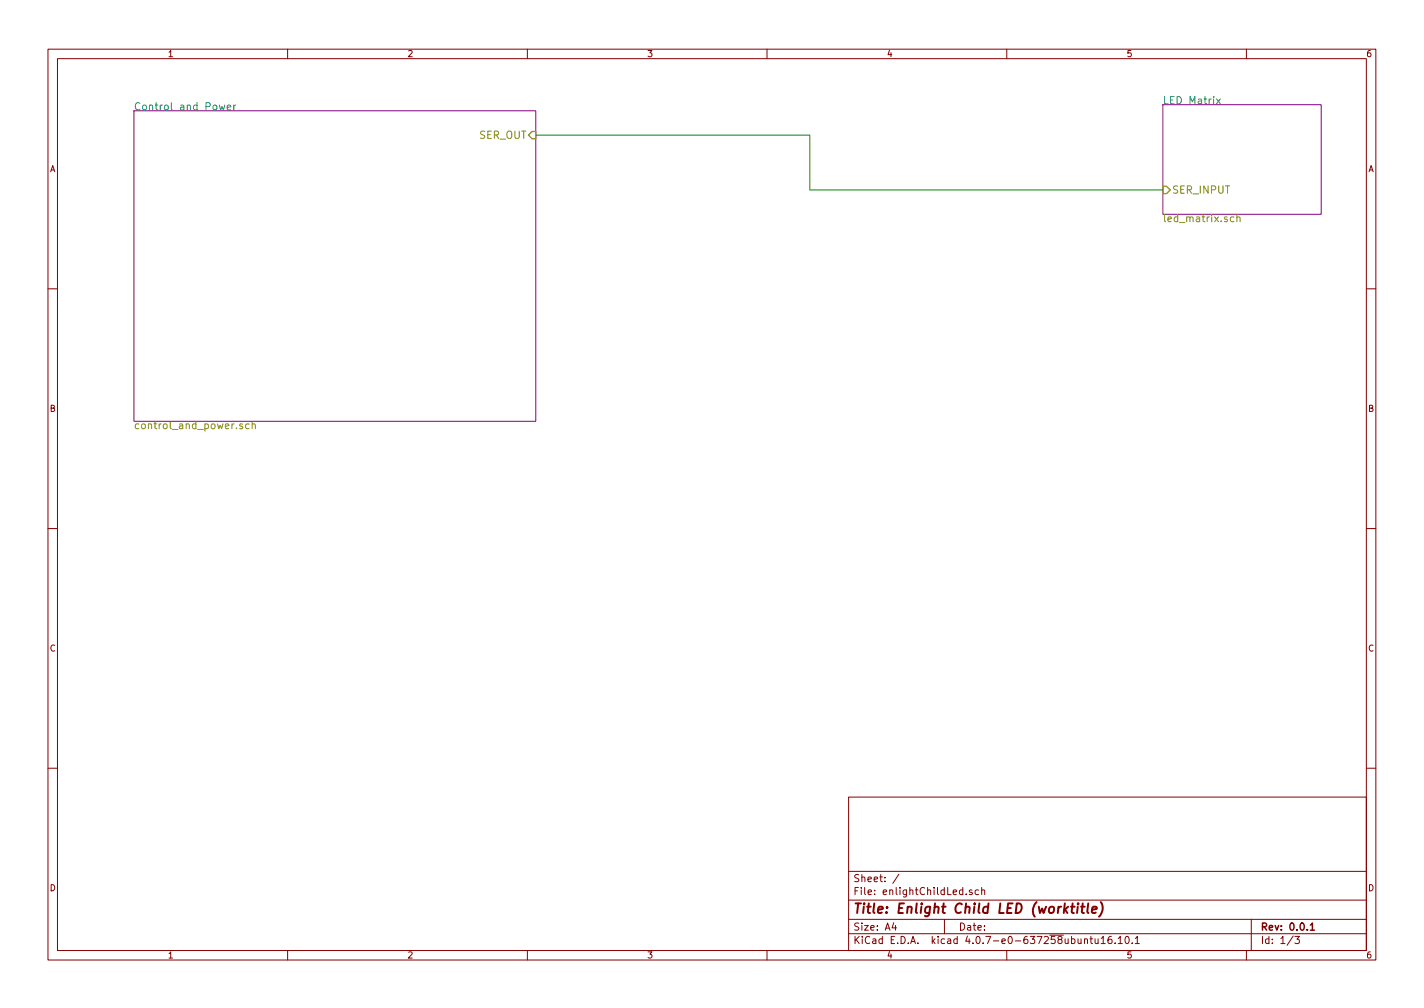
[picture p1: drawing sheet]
EESchema Schematic File Version 2
LIBS:power
LIBS:device
LIBS:transistors
LIBS:conn
LIBS:linear
LIBS:regul
LIBS:74xx
LIBS:cmos4000
LIBS:adc-dac
LIBS:memory
LIBS:xilinx
LIBS:microcontrollers
LIBS:dsp
LIBS:microchip
LIBS:analog_switches
LIBS:motorola
LIBS:texas
LIBS:intel
LIBS:audio
LIBS:interface
LIBS:digital-audio
LIBS:philips
LIBS:display
LIBS:cypress
LIBS:siliconi
LIBS:opto
LIBS:atmel
LIBS:contrib
LIBS:valves
LIBS:Worldsemi
LIBS:stm32
LIBS:switches
LIBS:battery_management
LIBS:enlightChildLed-cache
EELAYER 25 0
EELAYER END
$Descr A4 11693 8268
encoding utf-8
Sheet 1 3
Title "Enlight Child LED (worktitle)"
Date ""
Rev "0.0.1"
Comp ""
Comment1 ""
Comment2 ""
Comment3 ""
Comment4 ""
$EndDescr
$Sheet
S 1100 900  3300 2550
U 5A1F6059
F0 "Control and Power" 60
F1 "control_and_power.sch" 60
F2 "SER_OUT" I R 4400 1100 60 
$EndSheet
$Sheet
S 9550 850  1300 900 
U 5A1F955C
F0 "LED Matrix" 60
F1 "led_matrix.sch" 60
F2 "SER_INPUT" I L 9550 1550 60 
$EndSheet
Wire Wire Line
	4400 1100 6650 1100
Wire Wire Line
	6650 1100 6650 1550
Wire Wire Line
	6650 1550 9550 1550
$EndSCHEMATC
